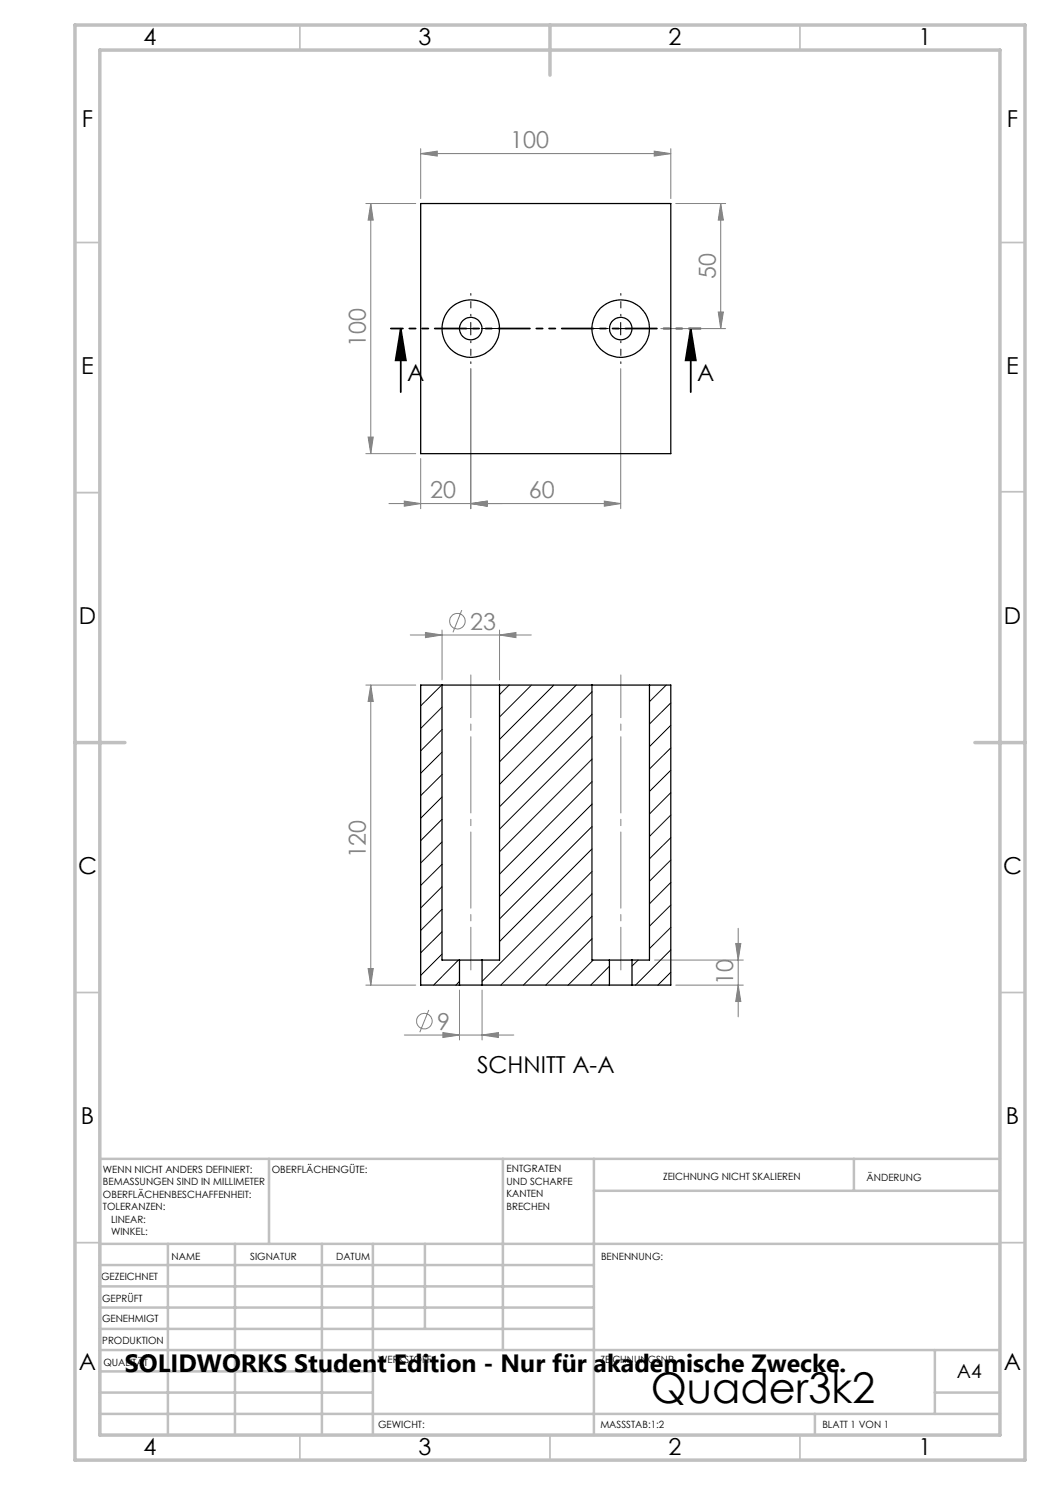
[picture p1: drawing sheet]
<svg xmlns="http://www.w3.org/2000/svg" width="210mm" height="297mm" viewBox="0 0 210 297" stroke-linecap="round" stroke-linejoin="round" font-family="sans-serif">
<g fill="none" stroke="#808080" stroke-width=".2">
<path d="M84.1 30.7l3.4-.5v1zM84.1 29.7v10M84.1 30.7h50.1M130.8 30.2l3.4 .5-3.4 .5zM134.2 29.7v10M73.2 40.7h9.9M74.2 40.7v50M74.2 40.7l.4 3.3h-1zM135.1 40.7h10M144.1 40.7l.6 3.3h-1zM144.1 40.7v25M94.2 73.7v28"/>
<path d="M124.1 73.7v28M132.2 65.7h12.9M143.7 62.4h1l-.6 3.3zM73.2 90.7h9.9M73.6 87.4h1l-.4 3.3zM84.1 91.7v10M80.9 100.2l3.2 .5-3.2 .5zM94.2 100.7l3.2-.5v1zM120.9 100.2l3.2 .5-3.2 .5zM124.1 100.7h-46.3M73.2 137h9.9M74.2 137v60"/>
<path d="M74.2 137l.4 3.3h-1zM82.1 127h24.2M85.1 126.5l3.3 .5-3.3 .5zM88.4 126v10M92.4 122l-1.8 4.5M99.9 127l3.3-.5v1zM99.9 126v10M73.2 197h9.9M73.6 193.7h1l-.4 3.3zM91.9 198v10M96.4 198v10M130.9 192h17.8"/>
<path d="M135.1 197h13.6M147.1 188.7h1.1l-.6 3.3zM147.6 197l.6 3.3h-1.1zM147.6 185.7v17.7M80.9 207h21.9M85.8 202l-1.8 4.4M88.6 206.5l3.3 .5-3.3 .5zM96.4 207l3.3-.5v1z"/>
<circle cx="91.5" cy="124.2" r="1.55"/>
<circle cx="84.9" cy="204.2" r="1.56"/>
</g>
<path d="M80.2 65.7l1 6.4h-2.1zM80.2 65.7v12.7M138.1 65.7l1.1 6.4h-2.1zM138.1 65.7v12.7" fill="none" stroke="#000" stroke-width=".35"/>
<path d="M91.7 65.7h-4.5M94.2 63.2v-4.5M94.2 68.2v4.5M96.7 65.7h4.5M121.7 65.7h-4.5M124.2 63.2v-4.5M124.2 68.2v4.5M126.7 65.7h4.5" fill="none" stroke="#000" stroke-width=".2" stroke-dasharray="15.2 1.3 1.3 1.3" stroke-dashoffset="14.9"/>
<path d="M92.9 65.7h2.5M94.2 64.5v2.5M122.9 65.7h2.5M124.1 64.5v2.5" fill="none" stroke="#000" stroke-width=".2"/>
<path d="M140.2 65.7h-62" fill="none" stroke="#000" stroke-width=".35" stroke-dasharray="6.3 1.3 1.3 1.3 1.3 1.3" stroke-dashoffset="3.9"/>
<path d="M94.2 135v59M124.2 135v59" fill="none" stroke="#808080" stroke-width=".2" stroke-dasharray="15.2 1.3 1.3 1.3" stroke-dashoffset="6.7"/>
<g fill="none" stroke="#c0c0c0" stroke-width=".35">
<path d="M60 5v5M160 5v5M15 48.5h5M200 48.5h5M15 98.5h5M200 98.4h5M15 198.5h5M200 198.5h5M15 248.5h5M200 248.5h5M60 287v5M110 287v5"/>
<path d="M160 287v5"/>
</g>
<g fill="none" stroke="#c0c0c0" stroke-width=".5">
<path d="M53.8 231.8v17M100.6 231.8v38.2M118.8 231.8v55.2M118.8 238.2h81.2M170.8 231.8v6.4M200 231.8h-180v55.2M20 248.8h180M20 257.3h98.8M20 253h98.8M33.6 248.8v38.2M47 248.8v38.2M64.4 248.8v38.2"/>
<path d="M74.6 248.8v38.2M85 248.8v17M20 265.8h98.8M20 261.5h98.8M20 278.5h54.6M20 274.3h54.6M20 270h180M187 278.5h13M187 270v12.8M20 282.8h180M163 282.8v4.2"/>
</g>
<path d="M15 5h190v287h-190zM20 10h180v277h-180zM110 5v10M15 148.5h10M195 148.5h10" fill="none" stroke="#c0c0c0" stroke-width=".7"/>
<path d="M138.1 65.7l1.1 6.4h-2.1zM80.2 65.7l1 6.4h-2.1z" fill="#000"/>
<g fill="#808080">
<path d="M130.8 30.2l3.4 .5-3.4 .5zM84.1 30.7l3.4-.5v1zM94.2 100.7l3.2-.5v1zM80.9 100.2l3.2 .5-3.2 .5z"/>
<path d="M94.2 100.7l3.2-.5v1zM120.9 100.2l3.2 .5-3.2 .5zM88.6 206.5l3.3 .5-3.3 .5zM96.4 207l3.3-.5v1z"/>
<path d="M143.7 62.4h1l-.6 3.3zM144.1 40.7l.6 3.3h-1z"/>
<path d="M74.2 40.7l.4 3.3h-1zM73.6 87.4h1l-.4 3.3zM74.2 137l.4 3.3h-1zM73.6 193.7h1l-.4 3.3zM147.1 188.7h1.1l-.6 3.3zM147.6 197l.6 3.3h-1.1z"/>
<path d="M85.1 126.5l3.3 .5-3.3 .5zM99.9 127l3.3-.5v1z"/>
</g>
<g fill="none" stroke="#000" stroke-width=".25">
<path d="M84.1 40.7h50.1v50h-50.1zM88.4 137h11.5M88.4 137h-4.3v60h7.8M88.4 137v55h3.5M99.9 137v55h-3.5M99.9 137h18.5M118.4 137h11.5M118.4 137v55h3.5M129.9 137h4.3v60h-7.8M129.9 137v55h-3.5M91.9 197h4.5M91.9 192h4.5"/>
<path d="M91.9 192v5M96.4 192v5M96.4 197h25.5M121.9 197h4.5M121.9 192h4.5M121.9 192v5M126.4 192v5"/>
<circle cx="94.2" cy="65.7" r="2.25"/>
<circle cx="94.2" cy="65.7" r="5.7"/>
<circle cx="124.1" cy="65.7" r="2.25"/>
<circle cx="124.2" cy="65.7" r="5.7"/>
</g>
<g fill="none" stroke="#000" stroke-width=".2">
<path d="M88.3 137l-4.2 4.2M101.8 137l-1.9 1.9M106.3 137l-6.4 6.4M110.8 137l-10.9 10.9M115.3 137l-15.4 15.4M118.4 138.4l-18.5 18.5M133.2 137l-3.3 3.3M88.4 159.4l-4.3 4.3M88.4 141.4l-4.3 4.3M88.4 145.9l-4.3 4.3M88.4 150.4l-4.3 4.3M88.4 154.9l-4.3 4.2"/>
<path d="M118.4 142.9l-18.5 18.5M118.4 147.4l-18.5 18.4M118.4 151.8l-18.5 18.6M118.4 156.3l-18.5 18.5M134.2 145.1l-4.3 4.2M134.2 158.5l-4.3 4.3M134.2 140.6l-4.3 4.2M134.2 149.6l-4.3 4.2M134.2 154.1l-4.3 4.2M88.4 177.3l-4.3 4.3M88.4 163.9l-4.3 4.2M88.4 168.4l-4.3 4.2"/>
<path d="M88.4 172.9l-4.3 4.2M118.4 160.8l-18.5 18.5M118.4 165.3l-18.5 18.5M118.4 169.8l-18.5 18.5M118.4 174.3l-22 22M118.4 178.8l-18.2 18.2M134.2 176.5l-4.3 4.3M134.2 163l-4.3 4.3M134.2 167.5l-4.3 4.3M134.2 172l-4.3 4.2M88.4 181.9l-4.3 4.2M88.4 186.3l-4.3 4.3"/>
<path d="M88.4 190.8l-4.3 4.3M91.7 192l-5 5M91.9 196.3l-.7 .7M118.4 183.3l-13.7 13.7M118.4 187.7l-9.3 9.3M118.6 192l-5 5M121.9 193.2l-3.8 3.8M127.6 192l-1.2 1.2M134.2 181l-4.3 4.2M134.2 185.5l-4.3 4.2M134.2 190l-7.1 7M134.2 194.4l-2.6 2.6"/>
</g>
<text font-size="8.5" x="130.2" y="280.6">Quader3k2</text>
<text font-size="5" x="25" y="274.4">SOLIDWORKS Student Edition - Nur für akademische Zwecke.</text>
<g font-size="4.7">
<text x="28.7" y="9">4</text>
<text x="83.7" y="9">3</text>
<text x="133.7" y="9">2</text>
<text x="183.7" y="9">1</text>
<text x="16.4" y="25.5">F</text>
<text x="201.4" y="25.5">F</text>
<text x="16.2" y="74.7">E</text>
<text x="81.4" y="76.3">A</text>
<text x="139.4" y="76.3">A</text>
<text x="201.2" y="74.7">E</text>
<text x="15.8" y="124.7">D</text>
<text x="200.8" y="124.7">D</text>
<text x="15.6" y="174.7">C</text>
<text x="200.6" y="174.7">C</text>
<text x="95.4" y="214.6">SCHNITT A-A</text>
<text x="16.2" y="224.7">B</text>
<text x="201.2" y="224.7">B</text>
<text x="15.8" y="274">A</text>
<text x="200.8" y="274">A</text>
<text x="28.7" y="291">4</text>
<text x="83.7" y="291">3</text>
<text x="133.7" y="291">2</text>
<text x="183.7" y="291">1</text>
</g>
<g font-size="4.7" fill="#808080">
<text x="102" y="29.7">100</text>
<text x="143.2" y="55.8" transform="rotate(-90 143.2 55.8)">50</text>
<text x="73.2" y="69.4" transform="rotate(-90 73.2 69.4)">100</text>
<text x="86" y="99.7">20</text>
<text x="105.8" y="99.7">60</text>
<text x="94.1" y="125.9">23</text>
<text x="73.2" y="171.7" transform="rotate(-90 73.2 171.7)">120</text>
<text x="146.7" y="197.1" transform="rotate(-90 146.7 197.1)">10</text>
<text x="87.5" y="205.9">9</text>
</g>
<text font-size="3.9" x="191.4" y="275.6">A4</text>
<g font-size="2">
<text x="20.6" y="234.6">WENN NICHT ANDERS DEFINIERT:</text>
<text x="20.6" y="237.1">BEMASSUNGEN SIND IN MILLIMETER</text>
<text x="20.6" y="239.6">OBERFLÄCHENBESCHAFFENHEIT:</text>
<text x="54.4" y="234.6">OBERFLÄCHENGÜTE:</text>
<text x="101.3" y="234.5">ENTGRATEN</text>
<text x="101.3" y="237">UND SCHARFE</text>
<text x="101.3" y="239.5">KANTEN</text>
<text x="132.6" y="236">ZEICHNUNG NICHT SKALIEREN</text>
<text x="173.3" y="236.2">ÄNDERUNG</text>
<text x="20.6" y="242.1">TOLERANZEN:</text>
<text x="22.2" y="244.6">LINEAR:</text>
<text x="101.3" y="242">BRECHEN</text>
<text x="22.2" y="247.1">WINKEL:</text>
<text x="34.3" y="252">NAME</text>
<text x="50" y="251.9">SIGNATUR</text>
<text x="67.2" y="251.9">DATUM</text>
<text x="120.2" y="251.9">BENENNUNG:</text>
<text x="20.2" y="256.1">GEZEICHNET</text>
<text x="20.4" y="260.3">GEPRÜFT</text>
<text x="20.4" y="264.4">GENEHMIGT</text>
<text x="20.5" y="268.8">PRODUKTION</text>
<text x="20.7" y="273.1">QUALITÄT</text>
<text x="75.6" y="272.5">WERKSTOFF:</text>
<text x="120.1" y="272.5">ZEICHNUNGSNR.</text>
<text x="75.6" y="285.5">GEWICHT:</text>
<text x="120.1" y="285.6">MASSSTAB:1:2</text>
<text x="164.5" y="285.6">BLATT 1 VON 1</text>
</g>
</svg>
